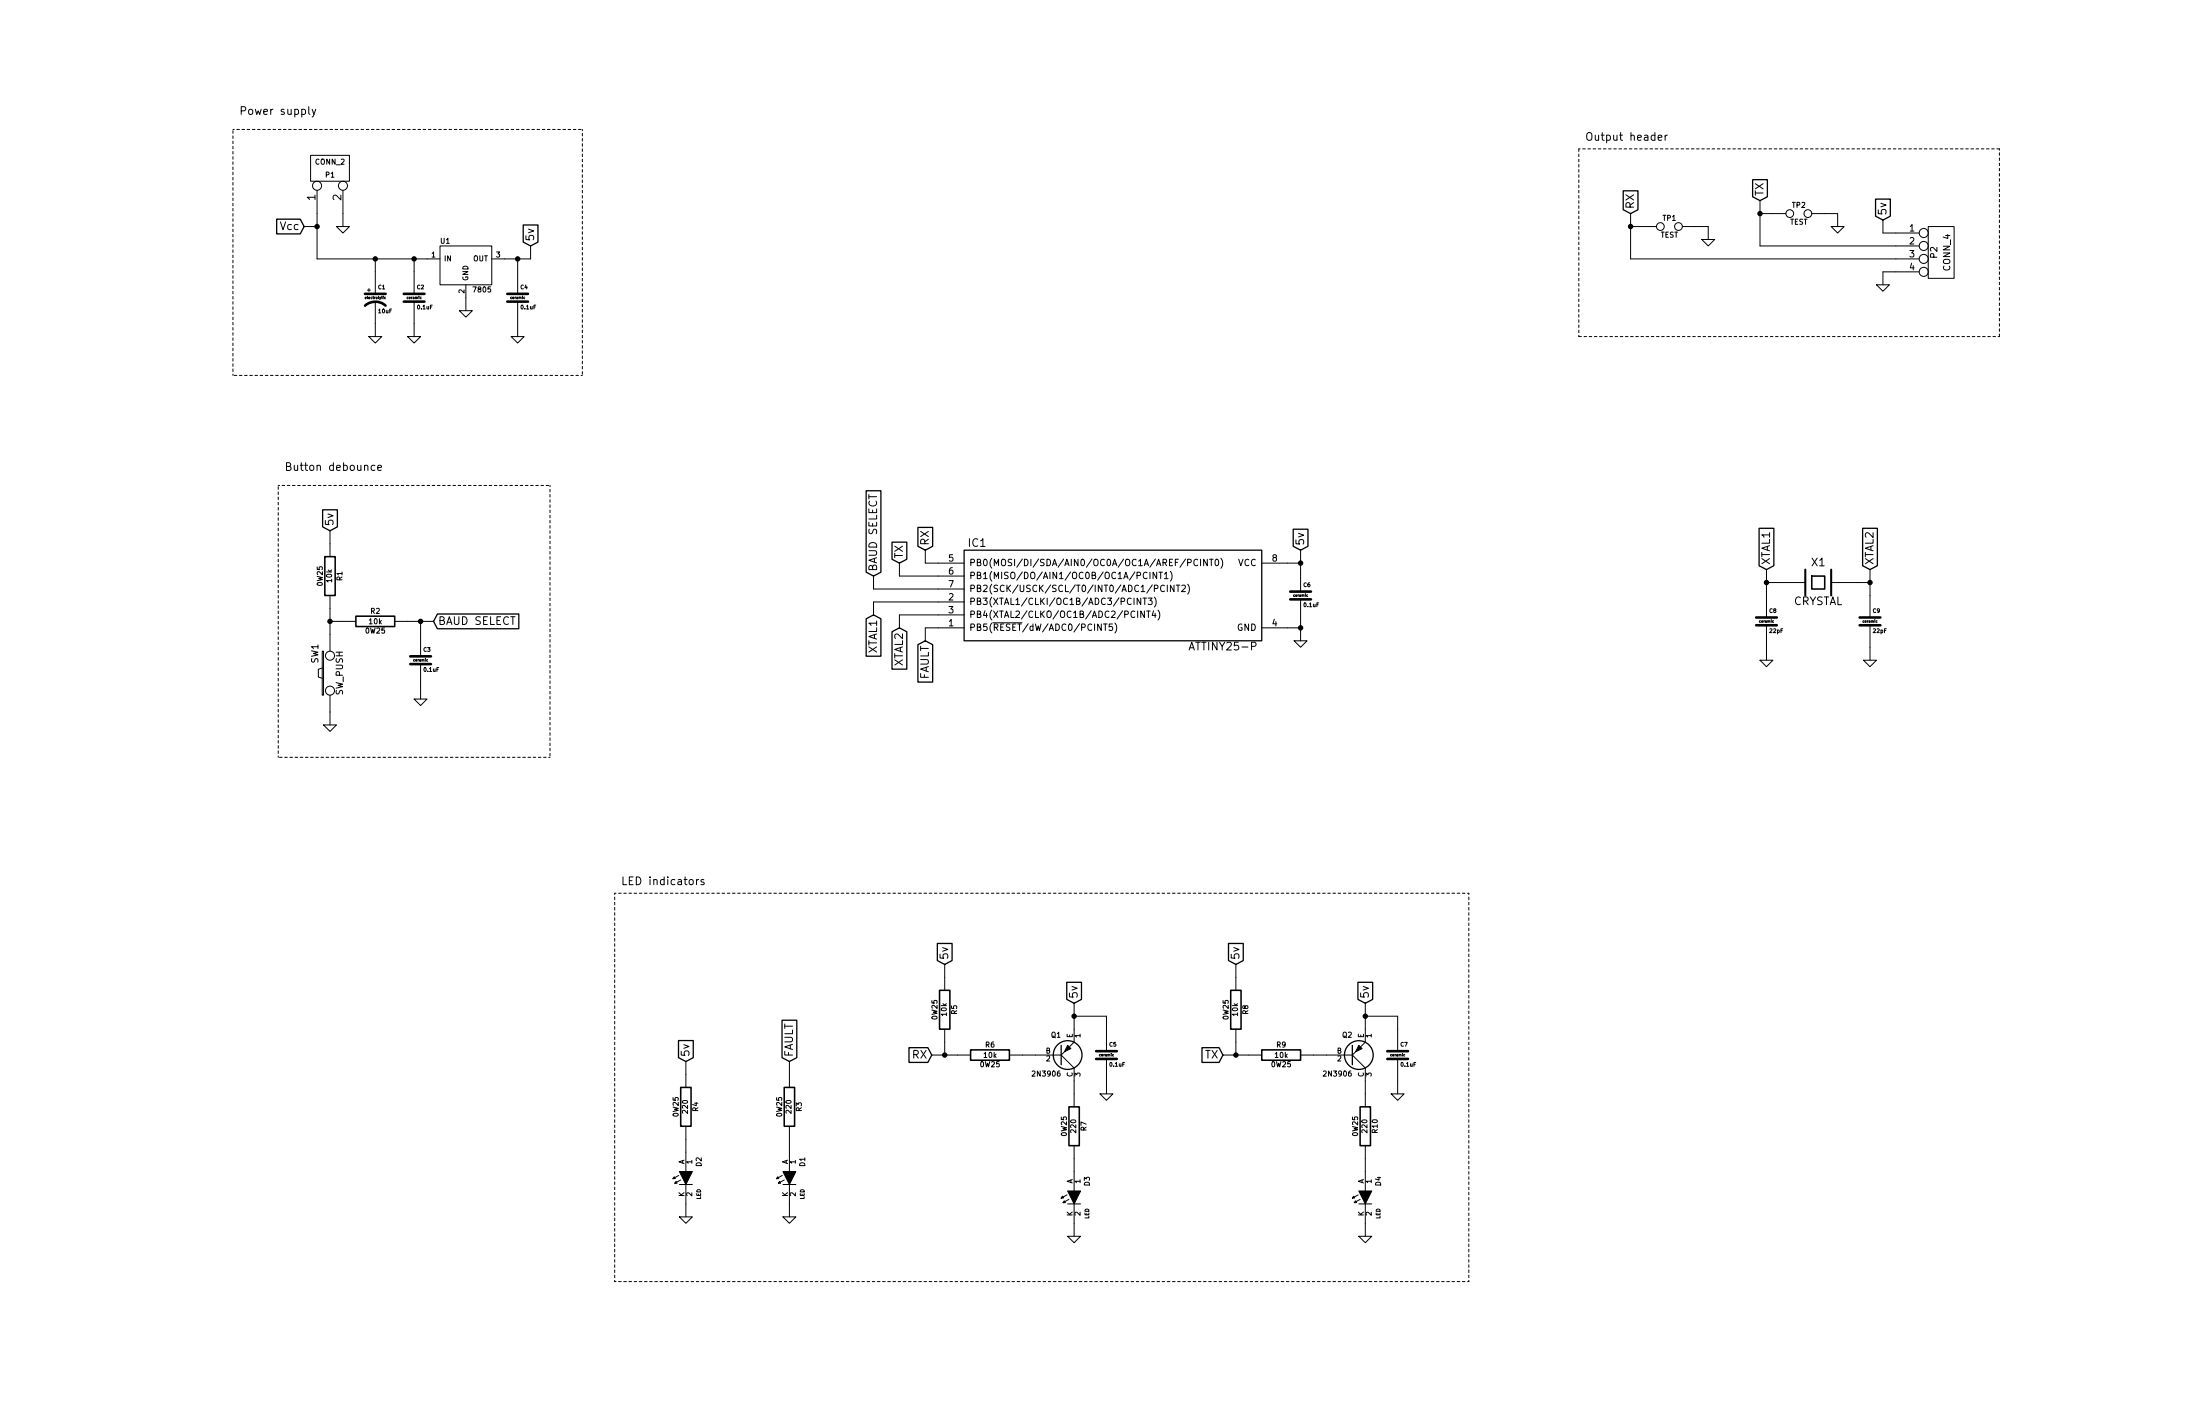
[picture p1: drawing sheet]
EESchema Schematic File Version 2
LIBS:PL_switches
LIBS:PL_transistors
LIBS:PL_LEDs
LIBS:PL_resistors
LIBS:PL_capacitors
LIBS:PL_microcontrollers
LIBS:PL_regulators
LIBS:power
LIBS:device
LIBS:transistors
LIBS:conn
LIBS:linear
LIBS:regul
LIBS:74xx
LIBS:cmos4000
LIBS:adc-dac
LIBS:memory
LIBS:xilinx
LIBS:special
LIBS:microcontrollers
LIBS:dsp
LIBS:microchip
LIBS:analog_switches
LIBS:motorola
LIBS:texas
LIBS:intel
LIBS:audio
LIBS:interface
LIBS:digital-audio
LIBS:philips
LIBS:display
LIBS:cypress
LIBS:siliconi
LIBS:opto
LIBS:atmel
LIBS:contrib
LIBS:valves
LIBS:MarcoPoloTTLSerialTester-cache
EELAYER 27 0
EELAYER END
$Descr B 17000 11000
encoding utf-8
Sheet 1 1
Title ""
Date "23 may 2015"
Rev ""
Comp ""
Comment1 ""
Comment2 ""
Comment3 ""
Comment4 ""
$EndDescr
$Comp
L 7805 U1
U 1 1
P 3600 2050
F 0 "U1" H 3400 2210 40  0000 L BNN
F 1 "7805" H 3800 1880 40  0000 R TNN
F 2 "~" H 3600 2050 60  0000 C CNN
F 3 "~" H 3600 2050 60  0000 C CNN
	1    3600 2050
	1    0    0    -1  
$EndComp
$Comp
L CONN_2 P1
U 1 1
P 2550 1300
F 0 "P1" V 2500 1300 40  0000 C CNN
F 1 "CONN_2" V 2600 1300 40  0000 C CNN
F 2 "" H 2550 1300 60  0000 C CNN
F 3 "" H 2550 1300 60  0000 C CNN
	1    2550 1300
	0    -1   -1   0   
$EndComp
$Comp
L GND #PWR01
U 1 1
P 2650 1750
F 0 "#PWR01" H 2650 1750 30  0001 C CNN
F 1 "GND" H 2650 1680 30  0001 C CNN
F 2 "" H 2650 1750 60  0000 C CNN
F 3 "" H 2650 1750 60  0000 C CNN
	1    2650 1750
	1    0    0    -1  
$EndComp
Wire Wire Line
	2650 1650 2650 1750
$Comp
L C_EL C1
U 1 1
P 2900 2300
F 0 "C1" H 2920 2360 30  0000 L BNN
F 1 "10uF" H 2920 2210 30  0000 L TNN
F 2 "~" H 2938 2150 30  0000 C CNN
F 3 "~" H 2900 2300 60  0000 C CNN
	1    2900 2300
	1    0    0    -1  
$EndComp
$Comp
L C_CER C2
U 1 1
P 3200 2300
F 0 "C2" H 3220 2360 30  0000 L BNN
F 1 "0.1uF" H 3220 2240 30  0000 L TNN
F 2 "~" H 3238 2150 30  0000 C CNN
F 3 "~" H 3200 2300 60  0000 C CNN
	1    3200 2300
	1    0    0    -1  
$EndComp
$Comp
L GND #PWR02
U 1 1
P 2900 2600
F 0 "#PWR02" H 2900 2600 30  0001 C CNN
F 1 "GND" H 2900 2530 30  0001 C CNN
F 2 "" H 2900 2600 60  0000 C CNN
F 3 "" H 2900 2600 60  0000 C CNN
	1    2900 2600
	1    0    0    -1  
$EndComp
$Comp
L GND #PWR03
U 1 1
P 3200 2600
F 0 "#PWR03" H 3200 2600 30  0001 C CNN
F 1 "GND" H 3200 2530 30  0001 C CNN
F 2 "" H 3200 2600 60  0000 C CNN
F 3 "" H 3200 2600 60  0000 C CNN
	1    3200 2600
	1    0    0    -1  
$EndComp
Wire Wire Line
	2900 2500 2900 2600
Wire Wire Line
	3200 2500 3200 2600
Wire Wire Line
	3200 2000 3200 2100
Wire Wire Line
	2450 2000 3300 2000
Wire Wire Line
	2900 2100 2900 2000
Connection ~ 3200 2000
Wire Wire Line
	2450 1650 2450 2000
Connection ~ 2900 2000
Text GLabel 2350 1750 0    60   Input ~ 0
Vcc
Wire Wire Line
	2350 1750 2450 1750
Connection ~ 2450 1750
$Comp
L GND #PWR04
U 1 1
P 3600 2400
F 0 "#PWR04" H 3600 2400 30  0001 C CNN
F 1 "GND" H 3600 2330 30  0001 C CNN
F 2 "" H 3600 2400 60  0000 C CNN
F 3 "" H 3600 2400 60  0000 C CNN
	1    3600 2400
	1    0    0    -1  
$EndComp
Wire Wire Line
	3600 2300 3600 2400
Text GLabel 5300 8200 1    60   Input ~ 0
5v
$Comp
L C_CER C4
U 1 1
P 4000 2300
F 0 "C4" H 4020 2360 30  0000 L BNN
F 1 "0.1uF" H 4020 2240 30  0000 L TNN
F 2 "~" H 4038 2150 30  0000 C CNN
F 3 "~" H 4000 2300 60  0000 C CNN
	1    4000 2300
	1    0    0    -1  
$EndComp
$Comp
L GND #PWR05
U 1 1
P 4000 2600
F 0 "#PWR05" H 4000 2600 30  0001 C CNN
F 1 "GND" H 4000 2530 30  0001 C CNN
F 2 "" H 4000 2600 60  0000 C CNN
F 3 "" H 4000 2600 60  0000 C CNN
	1    4000 2600
	1    0    0    -1  
$EndComp
Wire Wire Line
	4000 2500 4000 2600
Wire Wire Line
	4000 2000 4000 2100
Connection ~ 4000 2000
$Comp
L LED D2
U 1 1
P 5300 9100
F 0 "D2" H 5175 9200 40  0000 C CNN
F 1 "LED" H 5425 9200 30  0000 C CNN
F 2 "~" H 5300 9100 60  0000 C CNN
F 3 "~" H 5300 9100 60  0000 C CNN
	1    5300 9100
	0    1    1    0   
$EndComp
$Comp
L R_0W25 R4
U 1 1
P 5300 8550
F 0 "R4" V 5380 8550 40  0000 C CNN
F 1 "220" V 5300 8550 40  0000 C CNN
F 2 "~" V 5230 8550 30  0000 C CNN
F 3 "~" H 5300 8550 30  0000 C CNN
	1    5300 8550
	1    0    0    -1  
$EndComp
$Comp
L GND #PWR06
U 1 1
P 5300 9400
F 0 "#PWR06" H 5300 9400 30  0001 C CNN
F 1 "GND" H 5300 9330 30  0001 C CNN
F 2 "" H 5300 9400 60  0000 C CNN
F 3 "" H 5300 9400 60  0000 C CNN
	1    5300 9400
	1    0    0    -1  
$EndComp
Wire Wire Line
	5300 9300 5300 9400
Wire Wire Line
	5300 8900 5300 8800
$Comp
L ATTINY25-P IC1
U 1 1
P 8600 4600
F 0 "IC1" H 7550 5000 60  0000 C CNN
F 1 "ATTINY25-P" H 9450 4200 60  0000 C CNN
F 2 "DIP8" H 7550 4200 60  0001 C CNN
F 3 "~" H 8600 4600 60  0000 C CNN
	1    8600 4600
	1    0    0    -1  
$EndComp
Text GLabel 10050 4250 1    60   Input ~ 0
5v
Wire Wire Line
	9950 4350 10050 4350
Wire Wire Line
	10050 4250 10050 4400
$Comp
L GND #PWR07
U 1 1
P 10050 4950
F 0 "#PWR07" H 10050 4950 30  0001 C CNN
F 1 "GND" H 10050 4880 30  0001 C CNN
F 2 "" H 10050 4950 60  0000 C CNN
F 3 "" H 10050 4950 60  0000 C CNN
	1    10050 4950
	1    0    0    -1  
$EndComp
Wire Wire Line
	9950 4850 10050 4850
Wire Wire Line
	10050 4800 10050 4950
Wire Wire Line
	3900 2000 4100 2000
Text GLabel 4100 1900 1    60   Input ~ 0
5v
Wire Wire Line
	4100 2000 4100 1900
Wire Wire Line
	5300 8200 5300 8300
$Comp
L C_CER C6
U 1 1
P 10050 4600
F 0 "C6" H 10070 4660 30  0000 L BNN
F 1 "0.1uF" H 10070 4540 30  0000 L TNN
F 2 "~" H 10088 4450 30  0000 C CNN
F 3 "~" H 10050 4600 60  0000 C CNN
	1    10050 4600
	1    0    0    -1  
$EndComp
Connection ~ 10050 4350
Connection ~ 10050 4850
$Comp
L CONN_4 P2
U 1 1
P 15000 1950
F 0 "P2" V 14950 1950 50  0000 C CNN
F 1 "CONN_4" V 15050 1950 50  0000 C CNN
F 2 "" H 15000 1950 60  0000 C CNN
F 3 "" H 15000 1950 60  0000 C CNN
	1    15000 1950
	1    0    0    -1  
$EndComp
Text GLabel 14550 1700 1    60   Input ~ 0
5v
$Comp
L GND #PWR08
U 1 1
P 14550 2200
F 0 "#PWR08" H 14550 2200 30  0001 C CNN
F 1 "GND" H 14550 2130 30  0001 C CNN
F 2 "" H 14550 2200 60  0000 C CNN
F 3 "" H 14550 2200 60  0000 C CNN
	1    14550 2200
	1    0    0    -1  
$EndComp
Wire Wire Line
	14550 2200 14550 2100
Wire Wire Line
	14550 2100 14650 2100
Wire Wire Line
	14550 1700 14550 1800
Wire Wire Line
	14550 1800 14650 1800
Text GLabel 13600 1550 1    60   Input ~ 0
TX
Text GLabel 12600 1650 1    60   Input ~ 0
RX
Wire Wire Line
	13600 1550 13600 1900
Wire Wire Line
	13600 1900 14650 1900
Wire Wire Line
	12600 1650 12600 2000
Wire Wire Line
	12600 2000 14650 2000
Text GLabel 6950 4350 1    60   Input ~ 0
TX
Text GLabel 7150 4250 1    60   Input ~ 0
RX
Wire Wire Line
	6950 4350 6950 4450
Wire Wire Line
	6950 4450 7250 4450
Wire Wire Line
	7150 4250 7150 4350
Wire Wire Line
	7150 4350 7250 4350
$Comp
L 2N3906 Q2
U 1 1
P 10450 8150
F 0 "Q2" H 10450 8300 40  0000 R CNN
F 1 "2N3906" H 10450 8000 40  0000 R CNN
F 2 "~" H 10450 8150 60  0000 C CNN
F 3 "~" H 10450 8150 60  0000 C CNN
	1    10450 8150
	1    0    0    -1  
$EndComp
Text GLabel 10550 7750 1    60   Input ~ 0
5v
$Comp
L R_0W25 R8
U 1 1
P 9550 7800
F 0 "R8" V 9630 7800 40  0000 C CNN
F 1 "10k" V 9550 7800 40  0000 C CNN
F 2 "~" V 9480 7800 30  0000 C CNN
F 3 "~" H 9550 7800 30  0000 C CNN
	1    9550 7800
	1    0    0    -1  
$EndComp
$Comp
L R_0W25 R9
U 1 1
P 9900 8150
F 0 "R9" V 9980 8150 40  0000 C CNN
F 1 "10k" V 9900 8150 40  0000 C CNN
F 2 "~" V 9830 8150 30  0000 C CNN
F 3 "~" H 9900 8150 30  0000 C CNN
	1    9900 8150
	0    -1   -1   0   
$EndComp
Text GLabel 9550 7450 1    60   Input ~ 0
5v
$Comp
L LED D4
U 1 1
P 10550 9250
F 0 "D4" H 10425 9350 40  0000 C CNN
F 1 "LED" H 10675 9350 30  0000 C CNN
F 2 "~" H 10550 9250 60  0000 C CNN
F 3 "~" H 10550 9250 60  0000 C CNN
	1    10550 9250
	0    1    1    0   
$EndComp
$Comp
L R_0W25 R10
U 1 1
P 10550 8700
F 0 "R10" V 10630 8700 40  0000 C CNN
F 1 "220" V 10550 8700 40  0000 C CNN
F 2 "~" V 10480 8700 30  0000 C CNN
F 3 "~" H 10550 8700 30  0000 C CNN
	1    10550 8700
	1    0    0    -1  
$EndComp
$Comp
L GND #PWR09
U 1 1
P 10550 9550
F 0 "#PWR09" H 10550 9550 30  0001 C CNN
F 1 "GND" H 10550 9480 30  0001 C CNN
F 2 "" H 10550 9550 60  0000 C CNN
F 3 "" H 10550 9550 60  0000 C CNN
	1    10550 9550
	1    0    0    -1  
$EndComp
Wire Wire Line
	10550 9450 10550 9550
Wire Wire Line
	10550 9050 10550 8950
Wire Wire Line
	10550 8350 10550 8450
Wire Wire Line
	10150 8150 10250 8150
Wire Wire Line
	10550 7750 10550 7950
Wire Wire Line
	9550 7450 9550 7550
Wire Wire Line
	9550 8050 9550 8150
Wire Wire Line
	9450 8150 9650 8150
Text GLabel 9450 8150 0    60   Input ~ 0
TX
Connection ~ 9550 8150
$Comp
L C_CER C7
U 1 1
P 10800 8150
F 0 "C7" H 10820 8210 30  0000 L BNN
F 1 "0.1uF" H 10820 8090 30  0000 L TNN
F 2 "~" H 10838 8000 30  0000 C CNN
F 3 "~" H 10800 8150 60  0000 C CNN
	1    10800 8150
	1    0    0    -1  
$EndComp
$Comp
L GND #PWR010
U 1 1
P 10800 8450
F 0 "#PWR010" H 10800 8450 30  0001 C CNN
F 1 "GND" H 10800 8380 30  0001 C CNN
F 2 "" H 10800 8450 60  0000 C CNN
F 3 "" H 10800 8450 60  0000 C CNN
	1    10800 8450
	1    0    0    -1  
$EndComp
Wire Wire Line
	10800 8350 10800 8450
Wire Wire Line
	10800 7950 10800 7850
Wire Wire Line
	10800 7850 10550 7850
Connection ~ 10550 7850
$Comp
L 2N3906 Q1
U 1 1
P 8200 8150
F 0 "Q1" H 8200 8300 40  0000 R CNN
F 1 "2N3906" H 8200 8000 40  0000 R CNN
F 2 "~" H 8200 8150 60  0000 C CNN
F 3 "~" H 8200 8150 60  0000 C CNN
	1    8200 8150
	1    0    0    -1  
$EndComp
Text GLabel 8300 7750 1    60   Input ~ 0
5v
$Comp
L R_0W25 R5
U 1 1
P 7300 7800
F 0 "R5" V 7380 7800 40  0000 C CNN
F 1 "10k" V 7300 7800 40  0000 C CNN
F 2 "~" V 7230 7800 30  0000 C CNN
F 3 "~" H 7300 7800 30  0000 C CNN
	1    7300 7800
	1    0    0    -1  
$EndComp
$Comp
L R_0W25 R6
U 1 1
P 7650 8150
F 0 "R6" V 7730 8150 40  0000 C CNN
F 1 "10k" V 7650 8150 40  0000 C CNN
F 2 "~" V 7580 8150 30  0000 C CNN
F 3 "~" H 7650 8150 30  0000 C CNN
	1    7650 8150
	0    -1   -1   0   
$EndComp
Text GLabel 7300 7450 1    60   Input ~ 0
5v
$Comp
L LED D3
U 1 1
P 8300 9250
F 0 "D3" H 8175 9350 40  0000 C CNN
F 1 "LED" H 8425 9350 30  0000 C CNN
F 2 "~" H 8300 9250 60  0000 C CNN
F 3 "~" H 8300 9250 60  0000 C CNN
	1    8300 9250
	0    1    1    0   
$EndComp
$Comp
L R_0W25 R7
U 1 1
P 8300 8700
F 0 "R7" V 8380 8700 40  0000 C CNN
F 1 "220" V 8300 8700 40  0000 C CNN
F 2 "~" V 8230 8700 30  0000 C CNN
F 3 "~" H 8300 8700 30  0000 C CNN
	1    8300 8700
	1    0    0    -1  
$EndComp
$Comp
L GND #PWR011
U 1 1
P 8300 9550
F 0 "#PWR011" H 8300 9550 30  0001 C CNN
F 1 "GND" H 8300 9480 30  0001 C CNN
F 2 "" H 8300 9550 60  0000 C CNN
F 3 "" H 8300 9550 60  0000 C CNN
	1    8300 9550
	1    0    0    -1  
$EndComp
Wire Wire Line
	8300 9450 8300 9550
Wire Wire Line
	8300 9050 8300 8950
Wire Wire Line
	8300 8350 8300 8450
Wire Wire Line
	7900 8150 8000 8150
Wire Wire Line
	8300 7750 8300 7950
Wire Wire Line
	7300 7450 7300 7550
Wire Wire Line
	7300 8050 7300 8150
Wire Wire Line
	7200 8150 7400 8150
Text GLabel 7200 8150 0    60   Input ~ 0
RX
Connection ~ 7300 8150
$Comp
L C_CER C5
U 1 1
P 8550 8150
F 0 "C5" H 8570 8210 30  0000 L BNN
F 1 "0.1uF" H 8570 8090 30  0000 L TNN
F 2 "~" H 8588 8000 30  0000 C CNN
F 3 "~" H 8550 8150 60  0000 C CNN
	1    8550 8150
	1    0    0    -1  
$EndComp
$Comp
L GND #PWR012
U 1 1
P 8550 8450
F 0 "#PWR012" H 8550 8450 30  0001 C CNN
F 1 "GND" H 8550 8380 30  0001 C CNN
F 2 "" H 8550 8450 60  0000 C CNN
F 3 "" H 8550 8450 60  0000 C CNN
	1    8550 8450
	1    0    0    -1  
$EndComp
Wire Wire Line
	8550 8350 8550 8450
Wire Wire Line
	8550 7950 8550 7850
Wire Wire Line
	8550 7850 8300 7850
Connection ~ 8300 7850
Text GLabel 6100 8200 1    60   Input ~ 0
FAULT
$Comp
L LED D1
U 1 1
P 6100 9100
F 0 "D1" H 5975 9200 40  0000 C CNN
F 1 "LED" H 6225 9200 30  0000 C CNN
F 2 "~" H 6100 9100 60  0000 C CNN
F 3 "~" H 6100 9100 60  0000 C CNN
	1    6100 9100
	0    1    1    0   
$EndComp
$Comp
L R_0W25 R3
U 1 1
P 6100 8550
F 0 "R3" V 6180 8550 40  0000 C CNN
F 1 "220" V 6100 8550 40  0000 C CNN
F 2 "~" V 6030 8550 30  0000 C CNN
F 3 "~" H 6100 8550 30  0000 C CNN
	1    6100 8550
	1    0    0    -1  
$EndComp
$Comp
L GND #PWR013
U 1 1
P 6100 9400
F 0 "#PWR013" H 6100 9400 30  0001 C CNN
F 1 "GND" H 6100 9330 30  0001 C CNN
F 2 "" H 6100 9400 60  0000 C CNN
F 3 "" H 6100 9400 60  0000 C CNN
	1    6100 9400
	1    0    0    -1  
$EndComp
Wire Wire Line
	6100 9300 6100 9400
Wire Wire Line
	6100 8900 6100 8800
Wire Wire Line
	6100 8200 6100 8300
$Comp
L SW_PUSH SW1
U 1 1
P 2550 5200
F 0 "SW1" H 2700 5310 50  0000 C CNN
F 1 "SW_PUSH" H 2550 5120 50  0000 C CNN
F 2 "~" H 2550 5200 60  0000 C CNN
F 3 "~" H 2550 5200 60  0000 C CNN
	1    2550 5200
	0    -1   -1   0   
$EndComp
$Comp
L R_0W25 R1
U 1 1
P 2550 4450
F 0 "R1" V 2630 4450 40  0000 C CNN
F 1 "10k" V 2550 4450 40  0000 C CNN
F 2 "~" V 2480 4450 30  0000 C CNN
F 3 "~" H 2550 4450 30  0000 C CNN
	1    2550 4450
	1    0    0    -1  
$EndComp
$Comp
L R_0W25 R2
U 1 1
P 2900 4800
F 0 "R2" V 2980 4800 40  0000 C CNN
F 1 "10k" V 2900 4800 40  0000 C CNN
F 2 "~" V 2830 4800 30  0000 C CNN
F 3 "~" H 2900 4800 30  0000 C CNN
	1    2900 4800
	0    -1   -1   0   
$EndComp
$Comp
L C_CER C3
U 1 1
P 3250 5100
F 0 "C3" H 3270 5160 30  0000 L BNN
F 1 "0.1uF" H 3270 5040 30  0000 L TNN
F 2 "~" H 3288 4950 30  0000 C CNN
F 3 "~" H 3250 5100 60  0000 C CNN
	1    3250 5100
	1    0    0    -1  
$EndComp
Text GLabel 2550 4100 1    60   Input ~ 0
5v
$Comp
L GND #PWR014
U 1 1
P 3250 5400
F 0 "#PWR014" H 3250 5400 30  0001 C CNN
F 1 "GND" H 3250 5330 30  0001 C CNN
F 2 "" H 3250 5400 60  0000 C CNN
F 3 "" H 3250 5400 60  0000 C CNN
	1    3250 5400
	1    0    0    -1  
$EndComp
$Comp
L GND #PWR015
U 1 1
P 2550 5600
F 0 "#PWR015" H 2550 5600 30  0001 C CNN
F 1 "GND" H 2550 5530 30  0001 C CNN
F 2 "" H 2550 5600 60  0000 C CNN
F 3 "" H 2550 5600 60  0000 C CNN
	1    2550 5600
	1    0    0    -1  
$EndComp
Wire Wire Line
	2550 4100 2550 4200
Wire Wire Line
	2550 4700 2550 4900
Wire Wire Line
	2650 4800 2550 4800
Connection ~ 2550 4800
Wire Wire Line
	3150 4800 3350 4800
Wire Wire Line
	3250 4800 3250 4900
Wire Wire Line
	3250 5300 3250 5400
Wire Wire Line
	2550 5500 2550 5600
Text GLabel 3350 4800 2    60   Input ~ 0
BAUD SELECT
Connection ~ 3250 4800
Text GLabel 7150 4950 3    60   Input ~ 0
FAULT
Text GLabel 6750 4450 1    60   Input ~ 0
BAUD SELECT
$Comp
L CRYSTAL X1
U 1 1
P 14050 4500
F 0 "X1" H 14050 4650 60  0000 C CNN
F 1 "CRYSTAL" H 14050 4350 60  0000 C CNN
F 2 "~" H 14050 4500 60  0000 C CNN
F 3 "~" H 14050 4500 60  0000 C CNN
	1    14050 4500
	1    0    0    -1  
$EndComp
$Comp
L C_CER C8
U 1 1
P 13650 4800
F 0 "C8" H 13670 4860 30  0000 L BNN
F 1 "22pF" H 13670 4740 30  0000 L TNN
F 2 "~" H 13688 4650 30  0000 C CNN
F 3 "~" H 13650 4800 60  0000 C CNN
	1    13650 4800
	1    0    0    -1  
$EndComp
$Comp
L C_CER C9
U 1 1
P 14450 4800
F 0 "C9" H 14470 4860 30  0000 L BNN
F 1 "22pF" H 14470 4740 30  0000 L TNN
F 2 "~" H 14488 4650 30  0000 C CNN
F 3 "~" H 14450 4800 60  0000 C CNN
	1    14450 4800
	1    0    0    -1  
$EndComp
$Comp
L GND #PWR016
U 1 1
P 13650 5100
F 0 "#PWR016" H 13650 5100 30  0001 C CNN
F 1 "GND" H 13650 5030 30  0001 C CNN
F 2 "" H 13650 5100 60  0000 C CNN
F 3 "" H 13650 5100 60  0000 C CNN
	1    13650 5100
	1    0    0    -1  
$EndComp
$Comp
L GND #PWR017
U 1 1
P 14450 5100
F 0 "#PWR017" H 14450 5100 30  0001 C CNN
F 1 "GND" H 14450 5030 30  0001 C CNN
F 2 "" H 14450 5100 60  0000 C CNN
F 3 "" H 14450 5100 60  0000 C CNN
	1    14450 5100
	1    0    0    -1  
$EndComp
Wire Wire Line
	14450 5000 14450 5100
Wire Wire Line
	13650 5000 13650 5100
Wire Wire Line
	13650 4400 13650 4600
Wire Wire Line
	13650 4500 13750 4500
Wire Wire Line
	14350 4500 14450 4500
Wire Wire Line
	14450 4400 14450 4600
Text GLabel 13650 4400 1    60   Input ~ 0
XTAL1
Text GLabel 14450 4400 1    60   Input ~ 0
XTAL2
Connection ~ 13650 4500
Connection ~ 14450 4500
Text GLabel 6750 4750 3    60   Input ~ 0
XTAL1
Text GLabel 6950 4850 3    60   Input ~ 0
XTAL2
Wire Wire Line
	6750 4450 6750 4550
Wire Wire Line
	6750 4550 7250 4550
Wire Wire Line
	6750 4750 6750 4650
Wire Wire Line
	6750 4650 7250 4650
Wire Wire Line
	6950 4850 6950 4750
Wire Wire Line
	6950 4750 7250 4750
Wire Wire Line
	7150 4950 7150 4850
Wire Wire Line
	7150 4850 7250 4850
$Comp
L TEST TP2
U 1 1
P 13900 1650
F 0 "TP2" H 13900 1710 40  0000 C CNN
F 1 "TEST" H 13900 1580 40  0000 C CNN
F 2 "" H 13900 1650 60  0000 C CNN
F 3 "" H 13900 1650 60  0000 C CNN
	1    13900 1650
	1    0    0    -1  
$EndComp
$Comp
L GND #PWR018
U 1 1
P 14200 1750
F 0 "#PWR018" H 14200 1750 30  0001 C CNN
F 1 "GND" H 14200 1680 30  0001 C CNN
F 2 "" H 14200 1750 60  0000 C CNN
F 3 "" H 14200 1750 60  0000 C CNN
	1    14200 1750
	1    0    0    -1  
$EndComp
Wire Wire Line
	14100 1650 14200 1650
Wire Wire Line
	14200 1650 14200 1750
Wire Wire Line
	13700 1650 13600 1650
Connection ~ 13600 1650
$Comp
L TEST TP1
U 1 1
P 12900 1750
F 0 "TP1" H 12900 1810 40  0000 C CNN
F 1 "TEST" H 12900 1680 40  0000 C CNN
F 2 "" H 12900 1750 60  0000 C CNN
F 3 "" H 12900 1750 60  0000 C CNN
	1    12900 1750
	1    0    0    -1  
$EndComp
$Comp
L GND #PWR019
U 1 1
P 13200 1850
F 0 "#PWR019" H 13200 1850 30  0001 C CNN
F 1 "GND" H 13200 1780 30  0001 C CNN
F 2 "" H 13200 1850 60  0000 C CNN
F 3 "" H 13200 1850 60  0000 C CNN
	1    13200 1850
	1    0    0    -1  
$EndComp
Wire Wire Line
	13100 1750 13200 1750
Wire Wire Line
	13200 1750 13200 1850
Wire Wire Line
	12700 1750 12600 1750
Connection ~ 12600 1750
Wire Notes Line
	4750 6900 11350 6900
Wire Notes Line
	11350 6900 11350 9900
Wire Notes Line
	11350 9900 4750 9900
Wire Notes Line
	4750 9900 4750 6900
Text Notes 4800 6850 0    60   ~ 0
LED indicators
Wire Notes Line
	1800 1000 4500 1000
Wire Notes Line
	4500 1000 4500 2900
Wire Notes Line
	4500 2900 1800 2900
Wire Notes Line
	1800 2900 1800 1000
Text Notes 1850 900  0    60   ~ 0
Power supply
Wire Notes Line
	2150 3750 4250 3750
Wire Notes Line
	4250 3750 4250 5850
Wire Notes Line
	4250 5850 2150 5850
Wire Notes Line
	2150 5850 2150 3750
Text Notes 2200 3650 0    60   ~ 0
Button debounce
Wire Notes Line
	12200 1150 15450 1150
Wire Notes Line
	15450 1150 15450 2600
Wire Notes Line
	15450 2600 12200 2600
Wire Notes Line
	12200 2600 12200 1150
Text Notes 12250 1100 0    60   ~ 0
Output header
$EndSCHEMATC
